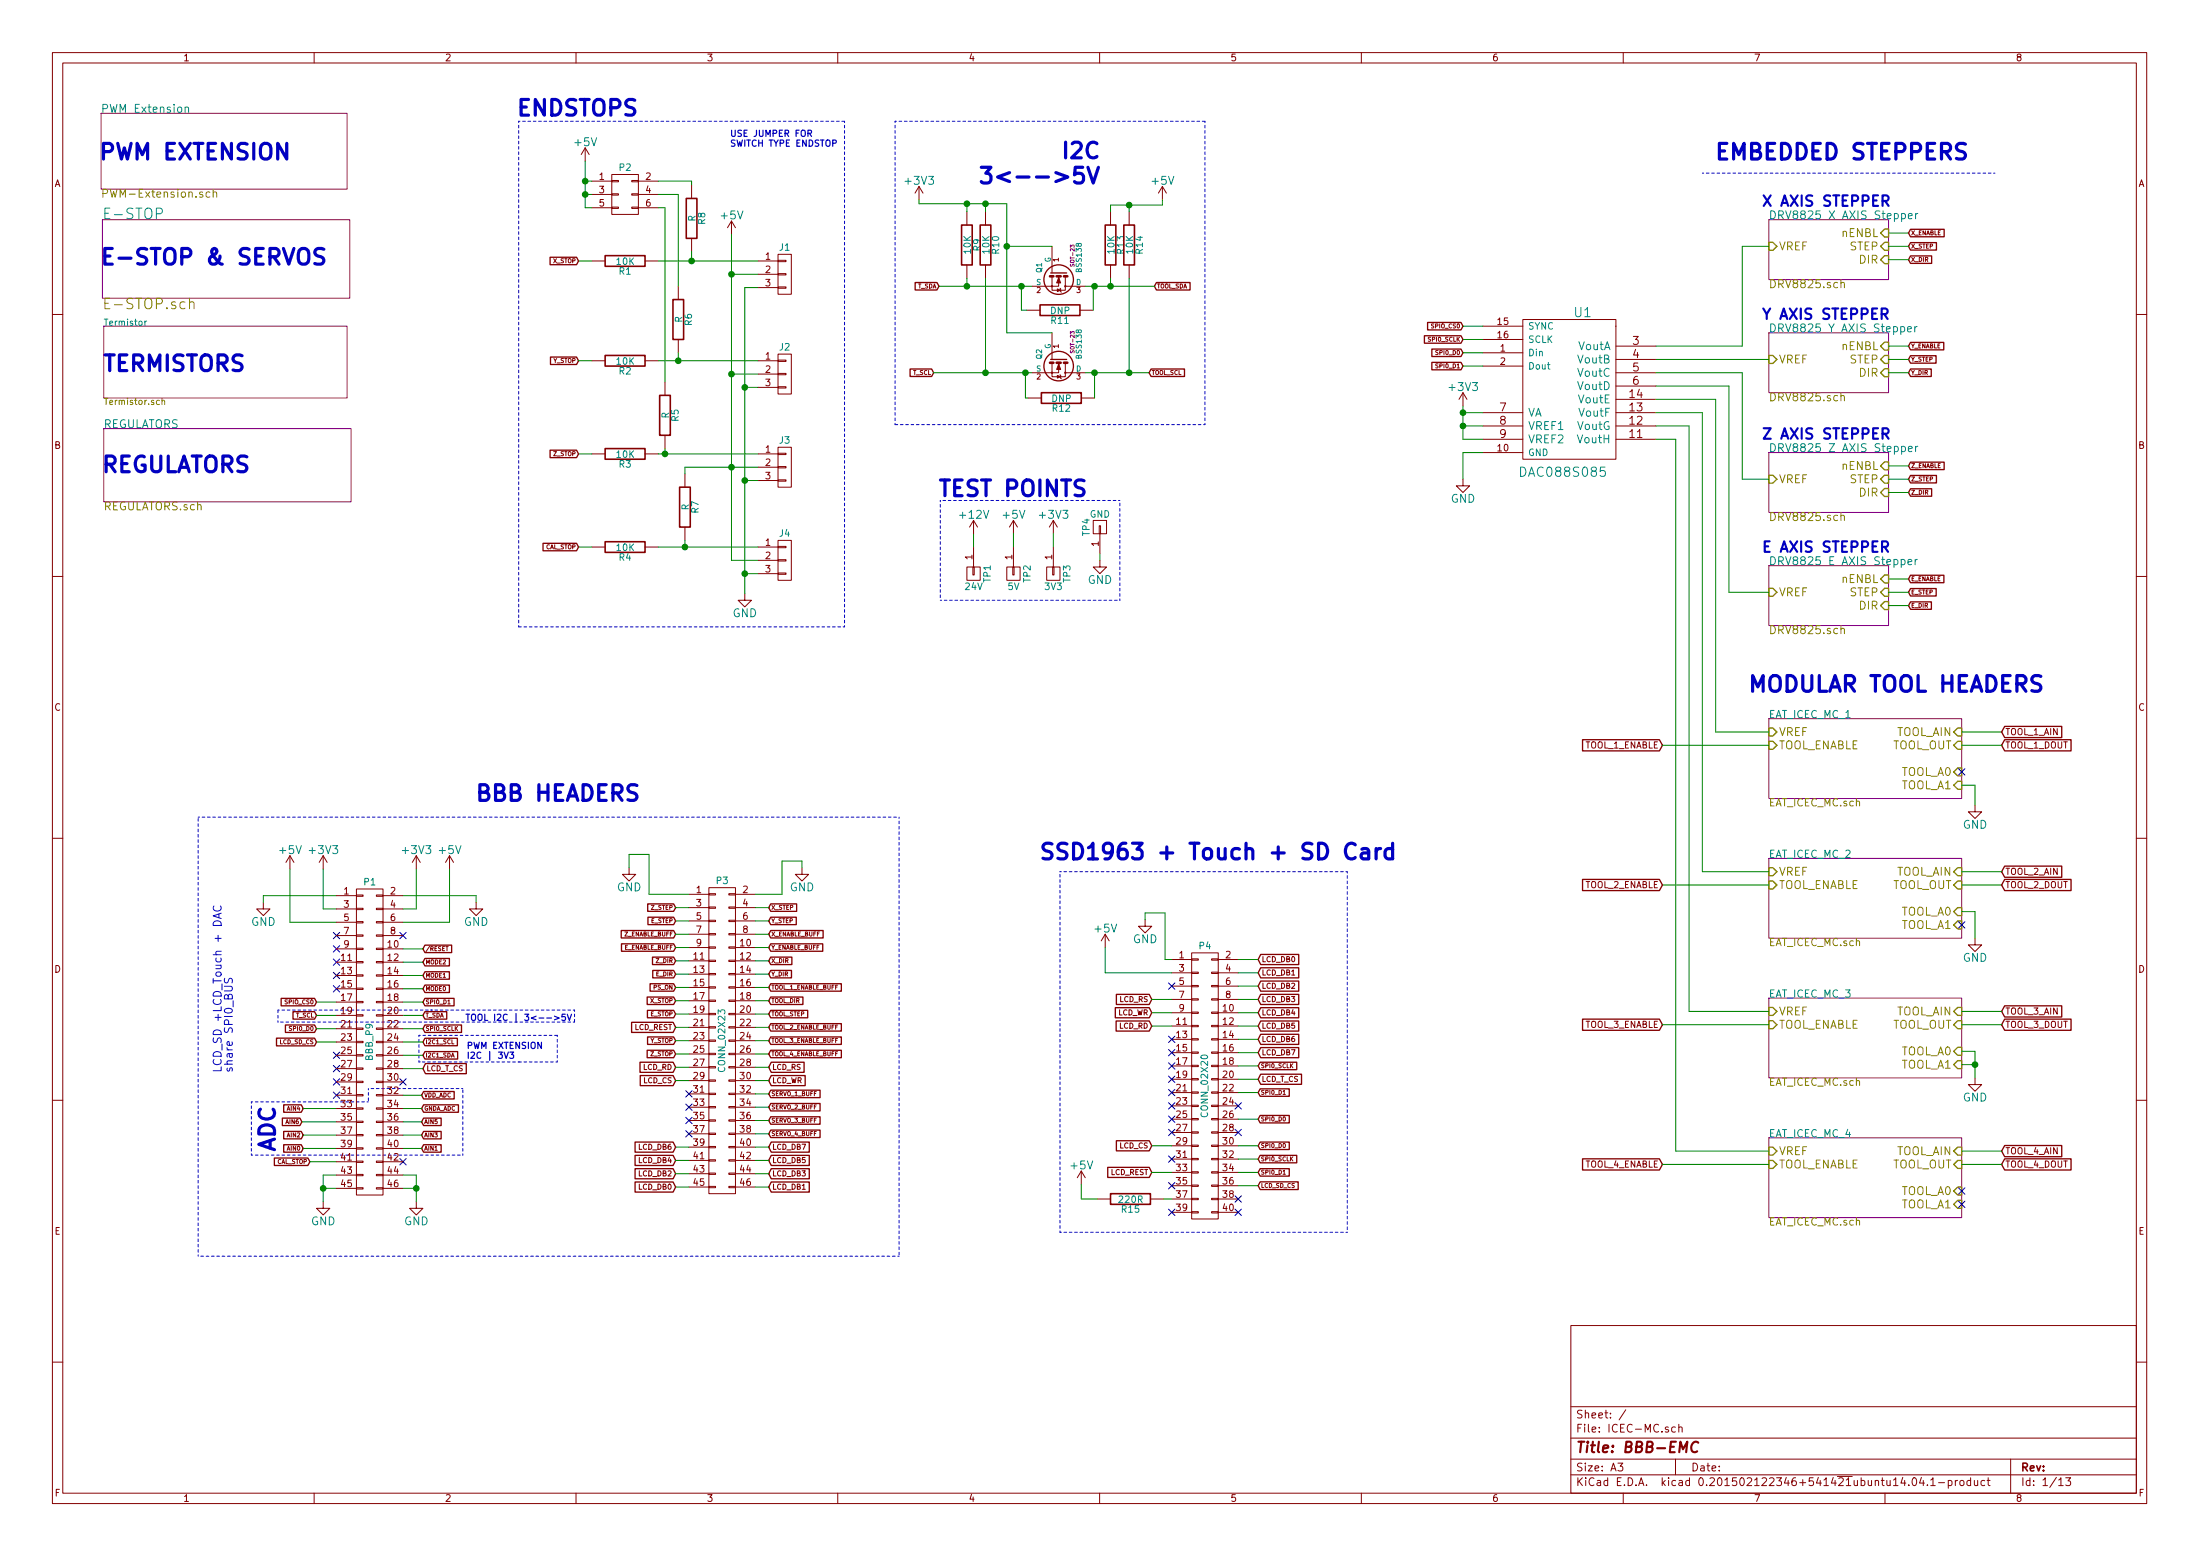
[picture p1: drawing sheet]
EESchema Schematic File Version 2
LIBS:power
LIBS:device
LIBS:transistors
LIBS:conn
LIBS:linear
LIBS:regul
LIBS:74xx
LIBS:cmos4000
LIBS:adc-dac
LIBS:memory
LIBS:xilinx
LIBS:special
LIBS:microcontrollers
LIBS:dsp
LIBS:microchip
LIBS:analog_switches
LIBS:motorola
LIBS:texas
LIBS:intel
LIBS:audio
LIBS:interface
LIBS:digital-audio
LIBS:philips
LIBS:display
LIBS:cypress
LIBS:siliconi
LIBS:opto
LIBS:atmel
LIBS:contrib
LIBS:valves
LIBS:ICEC-MC
LIBS:ICEC-MC-cache
EELAYER 25 0
EELAYER END
$Descr A3 16535 11693
encoding utf-8
Sheet 1 13
Title "BBB-EMC"
Date ""
Rev ""
Comp ""
Comment1 ""
Comment2 ""
Comment3 ""
Comment4 ""
$EndDescr
Text GLabel 14350 4450 2    31   Input ~ 0
E_STEP
Text GLabel 14350 4550 2    31   Input ~ 0
E_DIR
Text GLabel 14350 2700 2    31   Input ~ 0
Y_STEP
Text GLabel 14350 2800 2    31   Input ~ 0
Y_DIR
Text GLabel 14350 1850 2    31   Input ~ 0
X_STEP
Text GLabel 14350 1950 2    31   Input ~ 0
X_DIR
$Comp
L CONN_01X03 J1
U 1 1
P 5900 2060
F 0 "J1" H 5900 2260 50  0000 C CNN
F 1 "CONN_01X03" V 6000 2060 50  0001 C CNN
F 2 "Socket_Strips:Socket_Strip_Straight_1x03" H 5900 2060 60  0001 C CNN
F 3 "" H 5900 2060 60  0000 C CNN
	1    5900 2060
	1    0    0    -1  
$EndComp
Text GLabel 4350 1960 0    31   Input ~ 0
X_STOP
$Comp
L CONN_01X03 J2
U 1 1
P 5900 2810
F 0 "J2" H 5900 3010 50  0000 C CNN
F 1 "CONN_01X03" V 6000 2810 50  0001 C CNN
F 2 "Socket_Strips:Socket_Strip_Straight_1x03" H 5900 2810 60  0001 C CNN
F 3 "" H 5900 2810 60  0000 C CNN
	1    5900 2810
	1    0    0    -1  
$EndComp
Text GLabel 4350 2710 0    31   Input ~ 0
Y_STOP
$Comp
L CONN_01X03 J3
U 1 1
P 5900 3510
F 0 "J3" H 5900 3710 50  0000 C CNN
F 1 "CONN_01X03" V 6000 3510 50  0001 C CNN
F 2 "Socket_Strips:Socket_Strip_Straight_1x03" H 5900 3510 60  0001 C CNN
F 3 "" H 5900 3510 60  0000 C CNN
	1    5900 3510
	1    0    0    -1  
$EndComp
Text GLabel 4350 3410 0    31   Input ~ 0
Z_STOP
$Comp
L GND #PWR01
U 1 1
P 5600 4460
F 0 "#PWR01" H 5600 4210 60  0001 C CNN
F 1 "GND" H 5600 4310 60  0000 C CNN
F 2 "" H 5600 4460 60  0000 C CNN
F 3 "" H 5600 4460 60  0000 C CNN
	1    5600 4460
	1    0    0    -1  
$EndComp
Text Notes 3890 870  0    118  ~ 24
ENDSTOPS
Text Notes 13250 1550 0    79   ~ 16
X AXIS STEPPER
Text Notes 13250 2400 0    79   ~ 16
Y AXIS STEPPER
$Comp
L CONN_01X01 TP4
U 1 1
P 8270 3960
F 0 "TP4" H 8270 4060 50  0000 C CNN
F 1 "GND" V 8370 3960 50  0000 C CNN
F 2 "Pin_Headers:Pin_Header_Straight_1x01" H 8270 3960 60  0001 C CNN
F 3 "" H 8270 3960 60  0000 C CNN
	1    8270 3960
	0    -1   -1   0   
$EndComp
$Comp
L CONN_01X01 TP1
U 1 1
P 7320 4310
F 0 "TP1" H 7320 4410 50  0000 C CNN
F 1 "24V" V 7420 4310 50  0000 C CNN
F 2 "Pin_Headers:Pin_Header_Straight_1x01" H 7320 4310 60  0001 C CNN
F 3 "" H 7320 4310 60  0000 C CNN
	1    7320 4310
	0    1    1    0   
$EndComp
$Comp
L CONN_01X01 TP2
U 1 1
P 7620 4310
F 0 "TP2" H 7620 4410 50  0000 C CNN
F 1 "5V" V 7720 4310 50  0000 C CNN
F 2 "Pin_Headers:Pin_Header_Straight_1x01" H 7620 4310 60  0001 C CNN
F 3 "" H 7620 4310 60  0000 C CNN
	1    7620 4310
	0    1    1    0   
$EndComp
$Comp
L CONN_01X01 TP3
U 1 1
P 7920 4310
F 0 "TP3" H 7920 4410 50  0000 C CNN
F 1 "3V3" V 8020 4310 50  0000 C CNN
F 2 "Pin_Headers:Pin_Header_Straight_1x01" H 7920 4310 60  0001 C CNN
F 3 "" H 7920 4310 60  0000 C CNN
	1    7920 4310
	0    1    1    0   
$EndComp
$Comp
L +3V3 #PWR02
U 1 1
P 7920 4010
F 0 "#PWR02" H 7920 3860 60  0001 C CNN
F 1 "+3V3" H 7920 4150 60  0000 C CNN
F 2 "" H 7920 4010 60  0000 C CNN
F 3 "" H 7920 4010 60  0000 C CNN
	1    7920 4010
	1    0    0    -1  
$EndComp
$Comp
L +5V #PWR03
U 1 1
P 7620 4010
F 0 "#PWR03" H 7620 3860 60  0001 C CNN
F 1 "+5V" H 7620 4150 60  0000 C CNN
F 2 "" H 7620 4010 60  0000 C CNN
F 3 "" H 7620 4010 60  0000 C CNN
	1    7620 4010
	1    0    0    -1  
$EndComp
$Comp
L GND #PWR04
U 1 1
P 8270 4210
F 0 "#PWR04" H 8270 3960 60  0001 C CNN
F 1 "GND" H 8270 4060 60  0000 C CNN
F 2 "" H 8270 4210 60  0000 C CNN
F 3 "" H 8270 4210 60  0000 C CNN
	1    8270 4210
	1    0    0    -1  
$EndComp
Text GLabel 14350 1750 2    31   Input ~ 0
X_ENABLE
Text GLabel 14350 2600 2    31   Input ~ 0
Y_ENABLE
Text GLabel 14350 4350 2    31   Input ~ 0
E_ENABLE
Text GLabel 5780 7420 2    31   Input ~ 0
TOOL_1_ENABLE_BUFF
Text GLabel 5780 7720 2    31   Input ~ 0
TOOL_2_ENABLE_BUFF
Text GLabel 5780 7820 2    31   Input ~ 0
TOOL_3_ENABLE_BUFF
Text GLabel 5780 7920 2    31   Input ~ 0
TOOL_4_ENABLE_BUFF
Text GLabel 3180 7230 2    31   Input ~ 0
MODE2
Text GLabel 3180 7330 2    31   Input ~ 0
MODE1
Text GLabel 3180 7430 2    31   Input ~ 0
MODE0
Text GLabel 5080 7520 0    31   Input ~ 0
X_STOP
Text GLabel 5080 7820 0    31   Input ~ 0
Y_STOP
Text GLabel 5080 7920 0    31   Input ~ 0
Z_STOP
Text GLabel 2330 8730 0    31   Input ~ 0
CAL_STOP
Text GLabel 2380 7630 0    31   Input ~ 0
T_SCL
Text GLabel 3180 7630 2    31   Input ~ 0
T_SDA
Text GLabel 5080 7420 0    31   Input ~ 0
PS_ON
Text Notes 12900 1200 0    118  ~ 24
EMBEDDED STEPPERS
$Sheet
S 13300 1650 900  450 
U 54D7B423
F0 "DRV8825 X AXIS Stepper" 60
F1 "DRV8825.sch" 60
F2 "STEP" I R 14200 1850 60 
F3 "DIR" I R 14200 1950 60 
F4 "nENBL" I R 14200 1750 60 
F5 "VREF" I L 13300 1850 60 
$EndSheet
Text GLabel 14350 3600 2    31   Input ~ 0
Z_STEP
Text GLabel 14350 3700 2    31   Input ~ 0
Z_DIR
Text GLabel 14350 3500 2    31   Input ~ 0
Z_ENABLE
$Sheet
S 770  1650 1860 590 
U 54DCFE33
F0 "E-STOP" 79
F1 "E-STOP.sch" 79
$EndSheet
$Sheet
S 13300 2500 900  450 
U 54DD75C3
F0 "DRV8825 Y AXIS Stepper" 60
F1 "DRV8825.sch" 60
F2 "STEP" I R 14200 2700 60 
F3 "DIR" I R 14200 2800 60 
F4 "nENBL" I R 14200 2600 60 
F5 "VREF" I L 13300 2700 60 
$EndSheet
Text Notes 13250 3300 0    79   ~ 16
Z AXIS STEPPER
$Sheet
S 13300 3400 900  450 
U 54DD84C0
F0 "DRV8825 Z AXIS Stepper" 60
F1 "DRV8825.sch" 60
F2 "STEP" I R 14200 3600 60 
F3 "DIR" I R 14200 3700 60 
F4 "nENBL" I R 14200 3500 60 
F5 "VREF" I L 13300 3600 60 
$EndSheet
Text Notes 13250 4150 0    79   ~ 16
E AXIS STEPPER
$Sheet
S 13300 4250 900  450 
U 54DD88F0
F0 "DRV8825 E AXIS Stepper" 60
F1 "DRV8825.sch" 60
F2 "STEP" I R 14200 4450 60 
F3 "DIR" I R 14200 4550 60 
F4 "nENBL" I R 14200 4350 60 
F5 "VREF" I L 13300 4450 60 
$EndSheet
$Comp
L DAC088S085 U1
U 1 1
P 11650 2950
F 0 "U1" H 11900 3550 70  0000 C CNN
F 1 "DAC088S085" H 11750 2350 70  0000 C CNN
F 2 "Housings_SSOP:TSSOP-16_4.4x5mm_Pitch0.65mm" H 11750 2800 60  0001 C CNN
F 3 "" H 11750 2800 60  0000 C CNN
	1    11650 2950
	1    0    0    -1  
$EndComp
$Comp
L GND #PWR05
U 1 1
P 11000 3600
F 0 "#PWR05" H 11000 3350 60  0001 C CNN
F 1 "GND" H 11000 3450 60  0000 C CNN
F 2 "" H 11000 3600 60  0000 C CNN
F 3 "" H 11000 3600 60  0000 C CNN
	1    11000 3600
	1    0    0    -1  
$EndComp
$Comp
L +3V3 #PWR06
U 1 1
P 11000 3050
F 0 "#PWR06" H 11000 2900 60  0001 C CNN
F 1 "+3V3" H 11000 3190 60  0000 C CNN
F 2 "" H 11000 3050 60  0000 C CNN
F 3 "" H 11000 3050 60  0000 C CNN
	1    11000 3050
	1    0    0    -1  
$EndComp
Text GLabel 11000 2650 0    31   Input ~ 0
SPI0_D0
Text GLabel 11000 2750 0    31   Input ~ 0
SPI0_D1
Text GLabel 11000 2450 0    31   Input ~ 0
SPIO_CS0
Text GLabel 11000 2550 0    31   Input ~ 0
SPI0_SCLK
Text GLabel 2380 7730 0    31   Input ~ 0
SPI0_D0
Text GLabel 3180 7530 2    31   Input ~ 0
SPI0_D1
Text GLabel 2380 7530 0    31   Input ~ 0
SPIO_CS0
Text GLabel 3180 7730 2    31   Input ~ 0
SPI0_SCLK
Text Notes 760  1990 0    118  ~ 24
E-STOP & SERVOS
$Sheet
S 13300 5400 1450 600 
U 54DF58AD
F0 "EAT_ICEC_MC_1" 55
F1 "EAT_ICEC_MC.sch" 55
F2 "TOOL_ENABLE" I L 13300 5600 60 
F3 "TOOL_OUT" I R 14750 5600 60 
F4 "TOOL_A0" I R 14750 5800 60 
F5 "TOOL_A1" I R 14750 5900 60 
F6 "VREF" I L 13300 5500 60 
F7 "TOOL_AIN" I R 14750 5500 60 
$EndSheet
$Sheet
S 13300 6450 1450 600 
U 54E01707
F0 "EAT_ICEC_MC_2" 55
F1 "EAT_ICEC_MC.sch" 55
F2 "TOOL_ENABLE" I L 13300 6650 60 
F3 "TOOL_OUT" I R 14750 6650 60 
F4 "TOOL_A0" I R 14750 6850 60 
F5 "TOOL_A1" I R 14750 6950 60 
F6 "VREF" I L 13300 6550 60 
F7 "TOOL_AIN" I R 14750 6550 60 
$EndSheet
$Sheet
S 13300 7500 1450 600 
U 54E02532
F0 "EAT_ICEC_MC_3" 55
F1 "EAT_ICEC_MC.sch" 55
F2 "TOOL_ENABLE" I L 13300 7700 60 
F3 "TOOL_OUT" I R 14750 7700 60 
F4 "TOOL_A0" I R 14750 7900 60 
F5 "TOOL_A1" I R 14750 8000 60 
F6 "VREF" I L 13300 7600 60 
F7 "TOOL_AIN" I R 14750 7600 60 
$EndSheet
$Sheet
S 13300 8550 1450 600 
U 54E0253A
F0 "EAT_ICEC_MC_4" 55
F1 "EAT_ICEC_MC.sch" 55
F2 "TOOL_ENABLE" I L 13300 8750 60 
F3 "TOOL_OUT" I R 14750 8750 60 
F4 "TOOL_A0" I R 14750 8950 60 
F5 "TOOL_A1" I R 14750 9050 60 
F6 "VREF" I L 13300 8650 60 
F7 "TOOL_AIN" I R 14750 8650 60 
$EndSheet
Text GLabel 12500 5600 0    47   Input ~ 0
TOOL_1_ENABLE
Text GLabel 12500 6650 0    47   Input ~ 0
TOOL_2_ENABLE
Text GLabel 12500 7700 0    47   Input ~ 0
TOOL_3_ENABLE
Text GLabel 12500 8750 0    47   Input ~ 0
TOOL_4_ENABLE
NoConn ~ 14750 5800
NoConn ~ 14750 6950
NoConn ~ 14750 9050
NoConn ~ 14750 8950
$Comp
L GND #PWR07
U 1 1
P 14850 6050
F 0 "#PWR07" H 14850 5800 60  0001 C CNN
F 1 "GND" H 14850 5900 60  0000 C CNN
F 2 "" H 14850 6050 60  0000 C CNN
F 3 "" H 14850 6050 60  0000 C CNN
	1    14850 6050
	1    0    0    -1  
$EndComp
$Comp
L GND #PWR08
U 1 1
P 14850 7050
F 0 "#PWR08" H 14850 6800 60  0001 C CNN
F 1 "GND" H 14850 6900 60  0000 C CNN
F 2 "" H 14850 7050 60  0000 C CNN
F 3 "" H 14850 7050 60  0000 C CNN
	1    14850 7050
	1    0    0    -1  
$EndComp
$Comp
L GND #PWR09
U 1 1
P 14850 8100
F 0 "#PWR09" H 14850 7850 60  0001 C CNN
F 1 "GND" H 14850 7950 60  0000 C CNN
F 2 "" H 14850 8100 60  0000 C CNN
F 3 "" H 14850 8100 60  0000 C CNN
	1    14850 8100
	1    0    0    -1  
$EndComp
Text Notes 13150 5200 0    118  ~ 24
MODULAR TOOL HEADERS
Text GLabel 15050 5600 2    47   Input ~ 0
TOOL_1_DOUT
Text GLabel 15050 6650 2    47   Input ~ 0
TOOL_2_DOUT
Text GLabel 15050 7700 2    47   Input ~ 0
TOOL_3_DOUT
Text GLabel 15050 8750 2    47   Input ~ 0
TOOL_4_DOUT
Text GLabel 15050 5500 2    47   Input ~ 0
TOOL_1_AIN
Text GLabel 15050 6550 2    47   Input ~ 0
TOOL_2_AIN
Text GLabel 15050 7600 2    47   Input ~ 0
TOOL_3_AIN
Text GLabel 15050 8650 2    47   Input ~ 0
TOOL_4_AIN
Text GLabel 5780 8220 2    31   Input ~ 0
SERVO_1_BUFF
Text GLabel 5780 8320 2    31   Input ~ 0
SERVO_2_BUFF
Text GLabel 5780 8420 2    31   Input ~ 0
SERVO_3_BUFF
Text GLabel 5780 8520 2    31   Input ~ 0
SERVO_4_BUFF
Text GLabel 5780 6820 2    31   Input ~ 0
X_STEP
Text GLabel 5780 7220 2    31   Input ~ 0
X_DIR
Text GLabel 5780 7020 2    31   Input ~ 0
X_ENABLE_BUFF
Text GLabel 5780 6920 2    31   Input ~ 0
Y_STEP
Text GLabel 5780 7320 2    31   Input ~ 0
Y_DIR
Text GLabel 5780 7120 2    31   Input ~ 0
Y_ENABLE_BUFF
Text GLabel 5080 6820 0    31   Input ~ 0
Z_STEP
Text GLabel 5080 7220 0    31   Input ~ 0
Z_DIR
Text GLabel 5080 7020 0    31   Input ~ 0
Z_ENABLE_BUFF
Text GLabel 5080 6920 0    31   Input ~ 0
E_STEP
Text GLabel 5080 7320 0    31   Input ~ 0
E_DIR
Text GLabel 5080 7120 0    31   Input ~ 0
E_ENABLE_BUFF
Text GLabel 5780 7620 2    31   Input ~ 0
TOOL_STEP
Text GLabel 5780 7520 2    31   Input ~ 0
TOOL_DIR
$Comp
L CONN_01X03 J4
U 1 1
P 5900 4210
F 0 "J4" H 5900 4410 50  0000 C CNN
F 1 "CONN_01X03" V 6000 4210 50  0001 C CNN
F 2 "Socket_Strips:Socket_Strip_Straight_1x03" H 5900 4210 60  0001 C CNN
F 3 "" H 5900 4210 60  0000 C CNN
	1    5900 4210
	1    0    0    -1  
$EndComp
$Comp
L R R1
U 1 1
P 4700 1960
F 0 "R1" V 4780 1960 50  0000 C CNN
F 1 "10K" V 4707 1961 50  0000 C CNN
F 2 "Resistors_SMD:R_0805_HandSoldering" V 4630 1960 30  0001 C CNN
F 3 "" H 4700 1960 30  0000 C CNN
	1    4700 1960
	0    1    1    0   
$EndComp
$Comp
L R R2
U 1 1
P 4700 2710
F 0 "R2" V 4780 2710 50  0000 C CNN
F 1 "10K" V 4707 2711 50  0000 C CNN
F 2 "Resistors_SMD:R_0805_HandSoldering" V 4630 2710 30  0001 C CNN
F 3 "" H 4700 2710 30  0000 C CNN
	1    4700 2710
	0    1    1    0   
$EndComp
$Comp
L R R3
U 1 1
P 4700 3410
F 0 "R3" V 4780 3410 50  0000 C CNN
F 1 "10K" V 4707 3411 50  0000 C CNN
F 2 "Resistors_SMD:R_0805_HandSoldering" V 4630 3410 30  0001 C CNN
F 3 "" H 4700 3410 30  0000 C CNN
	1    4700 3410
	0    1    1    0   
$EndComp
$Comp
L R R4
U 1 1
P 4700 4110
F 0 "R4" V 4780 4110 50  0000 C CNN
F 1 "10K" V 4707 4111 50  0000 C CNN
F 2 "Resistors_SMD:R_0805_HandSoldering" V 4630 4110 30  0001 C CNN
F 3 "" H 4700 4110 30  0000 C CNN
	1    4700 4110
	0    1    1    0   
$EndComp
Text GLabel 4350 4110 0    31   Input ~ 0
CAL_STOP
Text GLabel 8640 2800 2    31   Input ~ 0
TOOL_SCL
Text GLabel 8680 2150 2    31   Input ~ 0
TOOL_SDA
$Comp
L CONN_02X20 P4
U 1 1
P 9060 8160
F 0 "P4" H 9060 9210 50  0000 C CNN
F 1 "CONN_02X20" V 9060 8160 50  0000 C CNN
F 2 "Socket_Strips:Socket_Strip_Straight_2x20" H 9060 7210 60  0001 C CNN
F 3 "" H 9060 7210 60  0000 C CNN
	1    9060 8160
	1    0    0    -1  
$EndComp
Text GLabel 9460 7210 2    39   Input ~ 8
LCD_DB0
Text GLabel 9460 7310 2    39   Input ~ 8
LCD_DB1
Text GLabel 9460 7410 2    39   Input ~ 8
LCD_DB2
Text GLabel 9460 7610 2    39   Input ~ 8
LCD_DB4
Text GLabel 9460 7510 2    39   Input ~ 8
LCD_DB3
Text GLabel 9460 7710 2    39   Input ~ 8
LCD_DB5
Text GLabel 9460 7810 2    39   Input ~ 8
LCD_DB6
Text GLabel 9460 7910 2    39   Input ~ 8
LCD_DB7
Text GLabel 9460 8110 2    39   Input ~ 8
LCD_T_CS
Text GLabel 9460 8910 2    31   Input ~ 6
LCD_SD_CS
Text GLabel 8660 8810 0    39   Input ~ 8
LCD_REST
Text GLabel 8660 8610 0    39   Input ~ 8
LCD_CS
NoConn ~ 9310 8310
NoConn ~ 9310 9010
NoConn ~ 9310 9110
NoConn ~ 8810 9110
Text GLabel 8660 7710 0    39   Input ~ 8
LCD_RD
Text GLabel 8660 7610 0    39   Input ~ 8
LCD_WR
Text GLabel 8660 7510 0    39   Input ~ 8
LCD_RS
$Comp
L GND #PWR010
U 1 1
P 8610 6910
F 0 "#PWR010" H 8610 6660 60  0001 C CNN
F 1 "GND" H 8610 6760 60  0000 C CNN
F 2 "" H 8610 6910 60  0000 C CNN
F 3 "" H 8610 6910 60  0000 C CNN
	1    8610 6910
	1    0    0    -1  
$EndComp
NoConn ~ 8810 7410
Text Notes 7820 6460 0    118  ~ 24
SSD1963 + Touch + SD Card
NoConn ~ 8810 7810
NoConn ~ 8810 7910
NoConn ~ 8810 8010
NoConn ~ 8810 8110
NoConn ~ 8810 8210
NoConn ~ 8810 8310
NoConn ~ 8810 8410
NoConn ~ 8810 8510
$Comp
L CONN_02X03 P2
U 1 1
P 4700 1460
F 0 "P2" H 4700 1660 50  0000 C CNN
F 1 "CONN_02X03" H 4700 1260 50  0001 C CNN
F 2 "Socket_Strips:Socket_Strip_Straight_2x03" H 4700 260 60  0001 C CNN
F 3 "" H 4700 260 60  0000 C CNN
	1    4700 1460
	1    0    0    -1  
$EndComp
$Comp
L R R8
U 1 1
P 5200 1640
F 0 "R8" V 5280 1640 50  0000 C CNN
F 1 "R" V 5207 1641 50  0000 C CNN
F 2 "Resistors_SMD:R_0805_HandSoldering" V 5130 1640 30  0001 C CNN
F 3 "" H 5200 1640 30  0000 C CNN
	1    5200 1640
	1    0    0    -1  
$EndComp
$Comp
L R R6
U 1 1
P 5100 2400
F 0 "R6" V 5180 2400 50  0000 C CNN
F 1 "R" V 5107 2401 50  0000 C CNN
F 2 "Resistors_SMD:R_0805_HandSoldering" V 5030 2400 30  0001 C CNN
F 3 "" H 5100 2400 30  0000 C CNN
	1    5100 2400
	1    0    0    -1  
$EndComp
$Comp
L R R5
U 1 1
P 5000 3120
F 0 "R5" V 5080 3120 50  0000 C CNN
F 1 "R" V 5007 3121 50  0000 C CNN
F 2 "Resistors_SMD:R_0805_HandSoldering" V 4930 3120 30  0001 C CNN
F 3 "" H 5000 3120 30  0000 C CNN
	1    5000 3120
	1    0    0    -1  
$EndComp
$Comp
L R R7
U 1 1
P 5150 3810
F 0 "R7" V 5230 3810 50  0000 C CNN
F 1 "R" V 5157 3811 50  0000 C CNN
F 2 "Resistors_SMD:R_0805_HandSoldering" V 5080 3810 30  0001 C CNN
F 3 "" H 5150 3810 30  0000 C CNN
	1    5150 3810
	1    0    0    -1  
$EndComp
$Comp
L CONN_02X23 P3
U 1 1
P 5430 7820
F 0 "P3" H 5430 9020 50  0000 C CNN
F 1 "CONN_02X23" V 5430 7820 50  0000 C CNN
F 2 "Socket_Strips:Socket_Strip_Straight_2x23" H 5430 6970 60  0001 C CNN
F 3 "" H 5430 6970 60  0000 C CNN
	1    5430 7820
	1    0    0    -1  
$EndComp
$Comp
L GND #PWR011
U 1 1
P 3580 6780
F 0 "#PWR011" H 3580 6530 60  0001 C CNN
F 1 "GND" H 3580 6630 60  0000 C CNN
F 2 "" H 3580 6780 60  0000 C CNN
F 3 "" H 3580 6780 60  0000 C CNN
	1    3580 6780
	1    0    0    -1  
$EndComp
$Comp
L GND #PWR012
U 1 1
P 1980 6780
F 0 "#PWR012" H 1980 6530 60  0001 C CNN
F 1 "GND" H 1980 6630 60  0000 C CNN
F 2 "" H 1980 6780 60  0000 C CNN
F 3 "" H 1980 6780 60  0000 C CNN
	1    1980 6780
	1    0    0    -1  
$EndComp
$Comp
L GND #PWR013
U 1 1
P 6030 6520
F 0 "#PWR013" H 6030 6270 60  0001 C CNN
F 1 "GND" H 6030 6370 60  0000 C CNN
F 2 "" H 6030 6520 60  0000 C CNN
F 3 "" H 6030 6520 60  0000 C CNN
	1    6030 6520
	1    0    0    -1  
$EndComp
$Comp
L +3V3 #PWR014
U 1 1
P 2430 6530
F 0 "#PWR014" H 2430 6380 60  0001 C CNN
F 1 "+3V3" H 2430 6670 60  0000 C CNN
F 2 "" H 2430 6530 60  0000 C CNN
F 3 "" H 2430 6530 60  0000 C CNN
	1    2430 6530
	1    0    0    -1  
$EndComp
$Comp
L +3V3 #PWR015
U 1 1
P 3130 6530
F 0 "#PWR015" H 3130 6380 60  0001 C CNN
F 1 "+3V3" H 3130 6670 60  0000 C CNN
F 2 "" H 3130 6530 60  0000 C CNN
F 3 "" H 3130 6530 60  0000 C CNN
	1    3130 6530
	1    0    0    -1  
$EndComp
$Comp
L +5V #PWR016
U 1 1
P 2180 6530
F 0 "#PWR016" H 2180 6380 60  0001 C CNN
F 1 "+5V" H 2180 6670 60  0000 C CNN
F 2 "" H 2180 6530 60  0000 C CNN
F 3 "" H 2180 6530 60  0000 C CNN
	1    2180 6530
	1    0    0    -1  
$EndComp
$Comp
L +5V #PWR017
U 1 1
P 3380 6530
F 0 "#PWR017" H 3380 6380 60  0001 C CNN
F 1 "+5V" H 3380 6670 60  0000 C CNN
F 2 "" H 3380 6530 60  0000 C CNN
F 3 "" H 3380 6530 60  0000 C CNN
	1    3380 6530
	1    0    0    -1  
$EndComp
$Comp
L GND #PWR018
U 1 1
P 3130 9030
F 0 "#PWR018" H 3130 8780 60  0001 C CNN
F 1 "GND" H 3130 8880 60  0000 C CNN
F 2 "" H 3130 9030 60  0000 C CNN
F 3 "" H 3130 9030 60  0000 C CNN
	1    3130 9030
	1    0    0    -1  
$EndComp
$Comp
L GND #PWR019
U 1 1
P 2430 9030
F 0 "#PWR019" H 2430 8780 60  0001 C CNN
F 1 "GND" H 2430 8880 60  0000 C CNN
F 2 "" H 2430 9030 60  0000 C CNN
F 3 "" H 2430 9030 60  0000 C CNN
	1    2430 9030
	1    0    0    -1  
$EndComp
Text GLabel 5080 8920 0    39   Input ~ 8
LCD_DB0
Text GLabel 5780 8920 2    39   Input ~ 8
LCD_DB1
Text GLabel 5080 8820 0    39   Input ~ 8
LCD_DB2
Text GLabel 5080 8720 0    39   Input ~ 8
LCD_DB4
Text GLabel 5780 8820 2    39   Input ~ 8
LCD_DB3
Text GLabel 5780 8720 2    39   Input ~ 8
LCD_DB5
Text GLabel 5080 8620 0    39   Input ~ 8
LCD_DB6
Text GLabel 5780 8620 2    39   Input ~ 8
LCD_DB7
Text GLabel 3180 8030 2    39   Input ~ 8
LCD_T_CS
Text GLabel 5080 7720 0    39   Input ~ 8
LCD_REST
Text GLabel 5080 8120 0    39   Input ~ 8
LCD_CS
Text GLabel 5080 8020 0    39   Input ~ 8
LCD_RD
Text GLabel 5780 8120 2    39   Input ~ 8
LCD_WR
Text GLabel 5780 8020 2    39   Input ~ 8
LCD_RS
Text GLabel 9460 8610 2    31   Input ~ 0
SPI0_D0
Text GLabel 9460 8810 2    31   Input ~ 0
SPI0_D1
Text GLabel 9460 8710 2    31   Input ~ 0
SPI0_SCLK
Text GLabel 2380 7830 0    31   Input ~ 6
LCD_SD_CS
Text Notes 1750 8060 1    60   ~ 0
LCD_SD +LCD_Touch + DAC \nshare SPI0_BUS
$Comp
L GND #PWR020
U 1 1
P 4730 6520
F 0 "#PWR020" H 4730 6270 60  0001 C CNN
F 1 "GND" H 4730 6370 60  0000 C CNN
F 2 "" H 4730 6520 60  0000 C CNN
F 3 "" H 4730 6520 60  0000 C CNN
	1    4730 6520
	1    0    0    -1  
$EndComp
NoConn ~ 9310 8510
Text Notes 3580 6020 0    118  ~ 24
BBB HEADERS
Text GLabel 9460 8410 2    31   Input ~ 0
SPI0_D0
Text GLabel 9460 8210 2    31   Input ~ 0
SPI0_D1
Text GLabel 9460 8010 2    31   Input ~ 0
SPI0_SCLK
Text GLabel 5080 7620 0    31   Input ~ 0
E_STOP
$Sheet
S 760  850  1850 570 
U 54EB7F5C
F0 "PWM Extension" 60
F1 "PWM-Extension.sch" 60
$EndSheet
Text GLabel 3180 7830 2    31   Input ~ 0
I2C1_SCL
Text GLabel 3180 7930 2    31   Input ~ 0
I2C1_SDA
Text Notes 3500 7670 0    47   ~ 9
TOOL I2C | 3<-->5V
Text Notes 750  1200 0    118  ~ 24
PWM EXTENSION 
Text Notes 5490 1100 0    47   ~ 9
USE JUMPER FOR \nSWITCH TYPE ENDSTOP
$Sheet
S 780  2450 1830 540 
U 54F1AE1B
F0 "Termistor" 47
F1 "Termistor.sch" 47
$EndSheet
Text GLabel 3170 8330 2    31   Input ~ 0
GNDA_ADC
Text GLabel 3170 8230 2    31   Input ~ 0
VDD_ADC
Text GLabel 2280 8630 0    31   Input ~ 0
AIN0
Text GLabel 2280 8530 0    31   Input ~ 0
AIN2
Text GLabel 3170 8630 2    31   Input ~ 0
AIN1
Text Notes 2070 8650 1    118  ~ 24
ADC
Text Notes 780  2790 0    118  ~ 24
TERMISTORS
NoConn ~ 8810 8710
NoConn ~ 8810 8910
$Comp
L R R15
U 1 1
P 8500 9010
F 0 "R15" V 8580 9010 50  0000 C CNN
F 1 "220R" V 8507 9011 50  0000 C CNN
F 2 "Resistors_SMD:R_0805_HandSoldering" V 8430 9010 30  0001 C CNN
F 3 "" H 8500 9010 30  0000 C CNN
	1    8500 9010
	0    1    1    0   
$EndComp
Text GLabel 3170 8530 2    31   Input ~ 0
AIN3
Text GLabel 2280 8330 0    31   Input ~ 0
AIN4
Text GLabel 3170 8430 2    31   Input ~ 0
AIN5
Text GLabel 2270 8430 0    31   Input ~ 0
AIN6
$Comp
L +5V #PWR021
U 1 1
P 8130 8900
F 0 "#PWR021" H 8130 8750 60  0001 C CNN
F 1 "+5V" H 8130 9040 60  0000 C CNN
F 2 "" H 8130 8900 60  0000 C CNN
F 3 "" H 8130 8900 60  0000 C CNN
	1    8130 8900
	1    0    0    -1  
$EndComp
$Comp
L +5V #PWR022
U 1 1
P 5500 1760
F 0 "#PWR022" H 5500 1610 60  0001 C CNN
F 1 "+5V" H 5500 1900 60  0000 C CNN
F 2 "" H 5500 1760 60  0000 C CNN
F 3 "" H 5500 1760 60  0000 C CNN
	1    5500 1760
	1    0    0    -1  
$EndComp
$Comp
L +5V #PWR023
U 1 1
P 4400 1210
F 0 "#PWR023" H 4400 1060 60  0001 C CNN
F 1 "+5V" H 4400 1350 60  0000 C CNN
F 2 "" H 4400 1210 60  0000 C CNN
F 3 "" H 4400 1210 60  0000 C CNN
	1    4400 1210
	1    0    0    -1  
$EndComp
Text Notes 8270 1380 2    118  ~ 24
I2C\n3<-->5V\n
Text Notes 770  3550 0    118  ~ 24
REGULATORS
Text Notes 7060 3730 0    118  ~ 24
TEST POINTS
Text Notes 3510 7955 0    47   ~ 9
PWM EXTENSION\nI2C | 3V3
$Sheet
S 780  3220 1860 550 
U 54E25765
F0 "REGULATORS" 60
F1 "REGULATORS.sch" 60
$EndSheet
Text GLabel 3180 7130 2    31   Input ~ 0
/RESET
$Comp
L R R9
U 1 1
P 7270 1840
F 0 "R9" V 7350 1840 50  0000 C CNN
F 1 "10K" V 7277 1841 50  0000 C CNN
F 2 "Resistors_SMD:R_0805_HandSoldering" V 7200 1840 30  0001 C CNN
F 3 "" H 7270 1840 30  0000 C CNN
	1    7270 1840
	1    0    0    -1  
$EndComp
$Comp
L R R10
U 1 1
P 7410 1840
F 0 "R10" V 7490 1840 50  0000 C CNN
F 1 "10K" V 7417 1841 50  0000 C CNN
F 2 "Resistors_SMD:R_0805_HandSoldering" V 7340 1840 30  0001 C CNN
F 3 "" H 7410 1840 30  0000 C CNN
	1    7410 1840
	1    0    0    -1  
$EndComp
$Comp
L +3V3 #PWR024
U 1 1
P 6910 1500
F 0 "#PWR024" H 6910 1350 60  0001 C CNN
F 1 "+3V3" H 6910 1640 60  0000 C CNN
F 2 "" H 6910 1500 60  0000 C CNN
F 3 "" H 6910 1500 60  0000 C CNN
	1    6910 1500
	1    0    0    -1  
$EndComp
Text GLabel 7020 2800 0    31   Input ~ 0
T_SCL
Text GLabel 7060 2150 0    31   Input ~ 0
T_SDA
$Comp
L BSS138 Q1
U 1 1
P 7960 2050
F 0 "Q1" H 7960 1901 40  0000 R CNN
F 1 "BSS138" H 7960 2200 40  0000 R CNN
F 2 "SMD_Packages:SOT-23" H 7830 2152 29  0000 C CNN
F 3 "" H 7960 2050 60  0000 C CNN
	1    7960 2050
	0    1    1    0   
$EndComp
$Comp
L BSS138 Q2
U 1 1
P 7960 2700
F 0 "Q2" H 7960 2551 40  0000 R CNN
F 1 "BSS138" H 7960 2850 40  0000 R CNN
F 2 "SMD_Packages:SOT-23" H 7830 2802 29  0000 C CNN
F 3 "" H 7960 2700 60  0000 C CNN
	1    7960 2700
	0    1    1    0   
$EndComp
$Comp
L R R11
U 1 1
P 7970 2330
F 0 "R11" V 8050 2330 50  0000 C CNN
F 1 "DNP" V 7977 2331 50  0000 C CNN
F 2 "Resistors_SMD:R_0805_HandSoldering" V 7900 2330 30  0001 C CNN
F 3 "" H 7970 2330 30  0000 C CNN
	1    7970 2330
	0    1    1    0   
$EndComp
$Comp
L R R12
U 1 1
P 7980 2990
F 0 "R12" V 8060 2990 50  0000 C CNN
F 1 "DNP" V 7987 2991 50  0000 C CNN
F 2 "Resistors_SMD:R_0805_HandSoldering" V 7910 2990 30  0001 C CNN
F 3 "" H 7980 2990 30  0000 C CNN
	1    7980 2990
	0    1    1    0   
$EndComp
$Comp
L R R13
U 1 1
P 8350 1840
F 0 "R13" V 8430 1840 50  0000 C CNN
F 1 "10K" V 8357 1841 50  0000 C CNN
F 2 "Resistors_SMD:R_0805_HandSoldering" V 8280 1840 30  0001 C CNN
F 3 "" H 8350 1840 30  0000 C CNN
	1    8350 1840
	1    0    0    -1  
$EndComp
$Comp
L R R14
U 1 1
P 8490 1840
F 0 "R14" V 8570 1840 50  0000 C CNN
F 1 "10K" V 8497 1841 50  0000 C CNN
F 2 "Resistors_SMD:R_0805_HandSoldering" V 8420 1840 30  0001 C CNN
F 3 "" H 8490 1840 30  0000 C CNN
	1    8490 1840
	1    0    0    -1  
$EndComp
Wire Notes Line
	4320 7590 4320 7680
Wire Wire Line
	4350 4110 4450 4110
Wire Wire Line
	4350 3410 4450 3410
Wire Wire Line
	5150 3560 5150 3510
Connection ~ 5150 4110
Wire Wire Line
	5150 4060 5150 4110
Wire Wire Line
	4950 4110 5700 4110
Wire Wire Line
	5000 1560 5000 2870
Connection ~ 5000 3410
Wire Wire Line
	5000 3370 5000 3410
Wire Wire Line
	4950 3410 5700 3410
Wire Wire Line
	5100 2150 5100 1460
Connection ~ 5100 2710
Wire Wire Line
	5100 2650 5100 2710
Wire Wire Line
	4950 2710 5700 2710
Wire Wire Line
	4350 2710 4450 2710
Wire Wire Line
	4350 1960 4450 1960
Wire Wire Line
	4950 1960 5700 1960
Wire Wire Line
	5200 1360 5200 1390
Wire Wire Line
	5200 1890 5200 1960
Wire Wire Line
	8750 9010 8810 9010
Wire Wire Line
	8250 9010 8130 9010
Wire Wire Line
	3030 7430 3180 7430
Wire Wire Line
	3180 7330 3030 7330
Wire Wire Line
	3030 7230 3180 7230
Wire Wire Line
	2530 8330 2280 8330
Wire Wire Line
	2270 8430 2530 8430
Wire Wire Line
	3030 8430 3170 8430
Wire Wire Line
	3170 8530 3030 8530
Wire Wire Line
	8130 9010 8130 8900
Wire Notes Line
	7970 9260 7970 6550
Wire Notes Line
	10130 9260 7970 9260
Wire Notes Line
	10130 6550 10130 9260
Wire Notes Line
	7970 6550 10130 6550
Wire Wire Line
	5080 7320 5180 7320
Wire Wire Line
	5080 7620 5180 7620
Wire Notes Line
	1890 8280 1890 8610
Wire Notes Line
	2770 8280 1890 8280
Wire Notes Line
	2770 8180 2770 8280
Wire Notes Line
	3480 8180 2770 8180
Wire Notes Line
	3480 8680 3480 8180
Wire Notes Line
	1890 8680 3480 8680
Wire Notes Line
	1890 8600 1890 8680
Wire Wire Line
	2530 8530 2280 8530
Wire Wire Line
	2530 8630 2280 8630
Wire Wire Line
	3170 8630 3030 8630
Wire Wire Line
	3170 8230 3030 8230
Wire Wire Line
	3170 8330 3030 8330
Wire Notes Line
	3150 7980 3170 7980
Wire Notes Line
	3150 7780 3150 7980
Wire Notes Line
	3240 7590 4320 7590
Wire Notes Line
	4320 7680 2090 7680
Wire Notes Line
	2090 7680 2090 7590
Wire Notes Line
	2090 7590 3250 7590
Wire Notes Line
	3905 7980 3155 7980
Wire Notes Line
	3150 7780 3905 7780
Wire Wire Line
	3180 7930 3030 7930
Wire Wire Line
	5880 6720 5680 6720
Wire Wire Line
	5880 6470 5880 6720
Wire Wire Line
	6030 6470 5880 6470
Wire Wire Line
	6030 6520 6030 6470
Wire Wire Line
	4730 6420 4730 6520
Wire Wire Line
	4880 6420 4730 6420
Wire Wire Line
	4880 6720 4880 6420
Wire Wire Line
	3180 7830 3030 7830
Wire Wire Line
	2530 7830 2380 7830
Wire Wire Line
	2380 7530 2530 7530
Wire Wire Line
	3030 7730 3180 7730
Wire Wire Line
	3180 7530 3030 7530
Wire Wire Line
	2530 7730 2380 7730
Wire Wire Line
	2330 8730 2530 8730
Wire Wire Line
	5080 7520 5180 7520
Wire Wire Line
	5180 7920 5080 7920
Wire Wire Line
	5080 7820 5180 7820
Wire Wire Line
	3180 7630 3030 7630
Wire Wire Line
	2380 7630 2530 7630
Wire Wire Line
	5680 7920 5780 7920
Wire Wire Line
	5780 7820 5680 7820
Wire Wire Line
	5680 7720 5780 7720
Wire Wire Line
	5680 7620 5780 7620
Wire Wire Line
	5780 8520 5680 8520
Wire Wire Line
	5680 8420 5780 8420
Wire Wire Line
	5780 8320 5680 8320
Wire Wire Line
	5680 8220 5780 8220
Wire Wire Line
	5780 7520 5680 7520
Wire Wire Line
	5680 7420 5780 7420
Wire Wire Line
	5180 6820 5080 6820
Wire Wire Line
	5180 6920 5080 6920
Wire Wire Line
	5080 7020 5180 7020
Wire Wire Line
	5180 7120 5080 7120
Wire Wire Line
	5080 7220 5180 7220
Wire Wire Line
	5180 7420 5080 7420
Wire Wire Line
	5680 7320 5780 7320
Wire Wire Line
	5780 7220 5680 7220
Wire Wire Line
	5680 7120 5780 7120
Wire Wire Line
	5780 7020 5680 7020
Wire Wire Line
	5780 6920 5680 6920
Wire Wire Line
	5680 6820 5780 6820
Wire Wire Line
	3180 8030 3030 8030
Wire Wire Line
	5080 7720 5180 7720
Wire Wire Line
	5680 8120 5780 8120
Wire Wire Line
	5680 8020 5780 8020
Wire Wire Line
	5180 8020 5080 8020
Wire Wire Line
	5180 8120 5080 8120
Wire Wire Line
	5780 8620 5680 8620
Wire Wire Line
	5080 8620 5180 8620
Wire Wire Line
	5180 8720 5080 8720
Wire Wire Line
	5780 8720 5680 8720
Wire Wire Line
	5780 8820 5680 8820
Wire Wire Line
	5080 8820 5180 8820
Wire Wire Line
	5180 8920 5080 8920
Wire Wire Line
	5680 8920 5780 8920
Connection ~ 3130 8930
Wire Wire Line
	3030 8830 3130 8830
Connection ~ 2430 8930
Wire Wire Line
	2530 8830 2430 8830
Wire Wire Line
	2430 8830 2430 9030
Wire Wire Line
	2530 8930 2430 8930
Wire Wire Line
	3130 8830 3130 9030
Wire Wire Line
	3030 8930 3130 8930
Wire Wire Line
	2180 6930 2180 6530
Wire Wire Line
	2530 6930 2180 6930
Wire Wire Line
	3380 6930 3380 6530
Wire Wire Line
	3030 6930 3380 6930
Wire Wire Line
	3130 6830 3130 6530
Wire Wire Line
	3030 6830 3130 6830
Wire Wire Line
	2430 6830 2430 6530
Wire Wire Line
	2530 6830 2430 6830
Wire Wire Line
	5180 6720 4880 6720
Wire Wire Line
	1980 6730 1980 6780
Wire Wire Line
	2530 6730 1980 6730
Wire Wire Line
	3580 6730 3580 6780
Wire Wire Line
	3030 6730 3580 6730
Wire Notes Line
	3900 910  6350 910 
Wire Notes Line
	3900 4710 3900 910 
Wire Notes Line
	6350 4710 3900 4710
Wire Notes Line
	6350 910  6350 4710
Wire Wire Line
	5600 2160 5600 4460
Connection ~ 4400 1360
Wire Wire Line
	4450 1360 4400 1360
Connection ~ 4400 1460
Wire Wire Line
	4400 1460 4450 1460
Wire Wire Line
	4400 1560 4450 1560
Wire Wire Line
	4400 1210 4400 1560
Wire Wire Line
	4950 1560 5000 1560
Wire Wire Line
	5200 1360 4950 1360
Wire Wire Line
	5100 1460 4950 1460
Connection ~ 5200 1960
Wire Wire Line
	8760 7210 8810 7210
Wire Wire Line
	8760 6860 8760 7210
Wire Wire Line
	8610 6860 8760 6860
Wire Wire Line
	8610 6910 8610 6860
Wire Wire Line
	8660 7710 8810 7710
Wire Wire Line
	8810 7610 8660 7610
Wire Wire Line
	8660 7510 8810 7510
Wire Wire Line
	9310 7210 9460 7210
Wire Wire Line
	9460 7310 9310 7310
Wire Wire Line
	9460 7410 9310 7410
Wire Wire Line
	9310 7510 9460 7510
Wire Wire Line
	9460 7610 9310 7610
Wire Wire Line
	9310 7710 9460 7710
Wire Wire Line
	9460 7810 9310 7810
Wire Wire Line
	9310 7910 9460 7910
Wire Wire Line
	8660 8610 8810 8610
Wire Wire Line
	8660 8810 8810 8810
Wire Wire Line
	9460 8010 9310 8010
Wire Wire Line
	9310 8110 9460 8110
Wire Wire Line
	9460 8210 9310 8210
Wire Wire Line
	9310 8910 9460 8910
Wire Wire Line
	9460 8810 9310 8810
Wire Wire Line
	9310 8710 9460 8710
Wire Wire Line
	9460 8610 9310 8610
Wire Wire Line
	9310 8410 9460 8410
Connection ~ 5500 3510
Wire Wire Line
	5500 4210 5700 4210
Connection ~ 5500 2810
Wire Wire Line
	5150 3510 5700 3510
Connection ~ 5500 2060
Wire Wire Line
	5500 2810 5700 2810
Wire Wire Line
	5500 2060 5700 2060
Wire Wire Line
	5500 1760 5500 4210
Connection ~ 5600 2910
Wire Wire Line
	5700 2160 5600 2160
Connection ~ 5600 3610
Wire Wire Line
	5600 2910 5700 2910
Connection ~ 5600 4310
Wire Wire Line
	5600 3610 5700 3610
Wire Wire Line
	5600 4310 5700 4310
Wire Wire Line
	15050 7600 14750 7600
Wire Wire Line
	14750 8650 15050 8650
Wire Wire Line
	14750 6550 15050 6550
Wire Wire Line
	14750 5500 15050 5500
Wire Wire Line
	15050 8750 14750 8750
Wire Wire Line
	15050 7700 14750 7700
Wire Wire Line
	15050 6650 14750 6650
Wire Wire Line
	14750 5600 15050 5600
Connection ~ 14850 8000
Wire Wire Line
	14750 8000 14850 8000
Wire Wire Line
	14850 7900 14850 8100
Wire Wire Line
	14750 7900 14850 7900
Wire Wire Line
	14850 6850 14850 7050
Wire Wire Line
	14750 6850 14850 6850
Wire Wire Line
	14850 5900 14850 6050
Wire Wire Line
	14750 5900 14850 5900
Wire Wire Line
	13300 8750 12500 8750
Wire Wire Line
	13300 7700 12500 7700
Wire Wire Line
	13300 6650 12500 6650
Wire Wire Line
	12500 5600 13300 5600
Wire Wire Line
	12600 3300 12450 3300
Wire Wire Line
	12600 8650 12600 3300
Wire Wire Line
	13300 8650 12600 8650
Wire Wire Line
	12700 7600 13300 7600
Wire Wire Line
	12700 3200 12700 7600
Wire Wire Line
	12450 3200 12700 3200
Wire Wire Line
	12800 3100 12450 3100
Wire Wire Line
	12800 6550 12800 3100
Wire Wire Line
	13300 6550 12800 6550
Wire Wire Line
	12900 5500 13300 5500
Wire Wire Line
	12900 3000 12900 5500
Wire Wire Line
	12450 3000 12900 3000
Wire Wire Line
	11150 2750 11000 2750
Wire Wire Line
	11000 2650 11150 2650
Wire Wire Line
	11150 2550 11000 2550
Wire Wire Line
	11000 2450 11150 2450
Wire Wire Line
	11000 3400 11000 3600
Wire Wire Line
	11150 3400 11000 3400
Wire Wire Line
	13000 4450 13300 4450
Wire Wire Line
	13000 2900 13000 4450
Wire Wire Line
	12450 2900 13000 2900
Wire Wire Line
	13100 1850 13300 1850
Wire Wire Line
	13100 2600 13100 1850
Wire Wire Line
	12450 2600 13100 2600
Wire Wire Line
	13100 3600 13300 3600
Wire Wire Line
	13100 2800 13100 3600
Wire Wire Line
	12450 2800 13100 2800
Wire Wire Line
	12450 2700 13300 2700
Wire Notes Line
	12800 1300 15000 1300
Wire Wire Line
	14350 3700 14200 3700
Wire Wire Line
	14200 3600 14350 3600
Wire Wire Line
	14200 3500 14350 3500
Wire Wire Line
	14200 2800 14350 2800
Wire Wire Line
	14350 2700 14200 2700
Wire Wire Line
	14200 2600 14350 2600
Wire Wire Line
	14350 4550 14200 4550
Wire Wire Line
	14200 4450 14350 4450
Wire Wire Line
	14200 4350 14350 4350
Wire Wire Line
	14350 1950 14200 1950
Wire Wire Line
	14200 1850 14350 1850
Wire Wire Line
	14350 1750 14200 1750
Wire Notes Line
	7070 3760 7070 4510
Wire Notes Line
	8420 3760 7070 3760
Wire Notes Line
	8420 4510 8420 3760
Wire Notes Line
	7070 4510 8420 4510
Wire Wire Line
	8270 4160 8270 4210
Wire Wire Line
	7920 4110 7920 4010
Wire Wire Line
	7320 4010 7320 4110
Wire Wire Line
	7620 4010 7620 4110
Wire Notes Line
	3900 7780 4190 7780
Wire Notes Line
	4190 7780 4190 7980
Wire Notes Line
	4190 7980 3900 7980
Wire Wire Line
	3030 7130 3180 7130
Wire Wire Line
	6910 1500 6910 1530
Wire Wire Line
	6910 1530 7570 1530
Wire Wire Line
	7410 1530 7410 1590
Wire Wire Line
	7270 1590 7270 1530
Connection ~ 7270 1530
Wire Wire Line
	7060 2150 7760 2150
Wire Wire Line
	7270 2090 7270 2150
Connection ~ 7270 2150
Wire Wire Line
	7570 1530 7570 2500
Wire Wire Line
	7570 1850 7910 1850
Connection ~ 7410 1530
Connection ~ 7570 1850
Wire Wire Line
	7020 2800 7760 2800
Wire Wire Line
	7410 2090 7410 2800
Connection ~ 7410 2800
Wire Wire Line
	7570 2500 7910 2500
Wire Wire Line
	7720 2330 7680 2330
Wire Wire Line
	7680 2330 7680 2150
Connection ~ 7680 2150
Wire Wire Line
	7730 2990 7710 2990
Wire Wire Line
	7710 2990 7710 2800
Connection ~ 7710 2800
Wire Wire Line
	8680 2150 8160 2150
Wire Wire Line
	8220 2330 8220 2150
Wire Wire Line
	8220 2150 8230 2150
Connection ~ 8230 2150
Wire Wire Line
	8160 2800 8640 2800
Wire Wire Line
	8230 2990 8230 2800
Connection ~ 8230 2800
$Comp
L +5V #PWR025
U 1 1
P 8740 1500
F 0 "#PWR025" H 8740 1350 60  0001 C CNN
F 1 "+5V" H 8740 1640 60  0000 C CNN
F 2 "" H 8740 1500 60  0000 C CNN
F 3 "" H 8740 1500 60  0000 C CNN
	1    8740 1500
	1    0    0    -1  
$EndComp
Wire Wire Line
	8350 1590 8350 1540
Wire Wire Line
	8350 1540 8740 1540
Wire Wire Line
	8740 1540 8740 1500
Wire Wire Line
	8490 1590 8490 1540
Connection ~ 8490 1540
Wire Wire Line
	8350 2090 8350 2150
Connection ~ 8350 2150
Wire Wire Line
	8490 2090 8490 2800
Connection ~ 8490 2800
Wire Notes Line
	6730 910  9060 910 
Wire Notes Line
	9060 910  9060 3190
Wire Notes Line
	9060 3190 6730 3190
Wire Notes Line
	6730 3190 6730 910 
NoConn ~ 3030 7030
NoConn ~ 2530 7030
NoConn ~ 2530 7130
NoConn ~ 2530 7230
NoConn ~ 2530 7330
NoConn ~ 2530 7430
NoConn ~ 3030 8130
NoConn ~ 2530 7930
NoConn ~ 2530 8030
NoConn ~ 2530 8130
NoConn ~ 2530 8230
NoConn ~ 3030 8730
NoConn ~ 5180 8220
NoConn ~ 5180 8320
NoConn ~ 5180 8420
NoConn ~ 5180 8520
$Comp
L +12V #PWR026
U 1 1
P 7320 4010
F 0 "#PWR026" H 7320 3860 60  0001 C CNN
F 1 "+12V" H 7320 4150 60  0000 C CNN
F 2 "" H 7320 4010 60  0000 C CNN
F 3 "" H 7320 4010 60  0000 C CNN
	1    7320 4010
	1    0    0    -1  
$EndComp
$Comp
L +5V #PWR027
U 1 1
P 8310 7120
F 0 "#PWR027" H 8310 6970 60  0001 C CNN
F 1 "+5V" H 8310 7260 60  0000 C CNN
F 2 "" H 8310 7120 60  0000 C CNN
F 3 "" H 8310 7120 60  0000 C CNN
	1    8310 7120
	1    0    0    -1  
$EndComp
Wire Wire Line
	8810 7310 8310 7310
Wire Wire Line
	8310 7310 8310 7120
Wire Wire Line
	11150 3300 11000 3300
Wire Wire Line
	11000 3300 11000 3050
Wire Wire Line
	11150 3200 11000 3200
Connection ~ 11000 3200
Wire Wire Line
	11150 3100 11000 3100
Connection ~ 11000 3100
$Comp
L BBB_P9 P1
U 1 1
P 2780 7830
F 0 "P1" H 2780 9030 50  0000 C CNN
F 1 "BBB_P9" V 2780 7830 50  0000 C CNN
F 2 "Socket_Strips:Socket_Strip_Straight_2x23" H 2780 6980 60  0001 C CNN
F 3 "" H 2780 6980 60  0000 C CNN
	1    2780 7830
	1    0    0    -1  
$EndComp
Wire Notes Line
	6760 6140 6760 9440
Wire Notes Line
	6760 9440 1490 9440
Wire Notes Line
	1490 9440 1490 6140
Wire Notes Line
	1490 6140 6760 6140
$EndSCHEMATC
